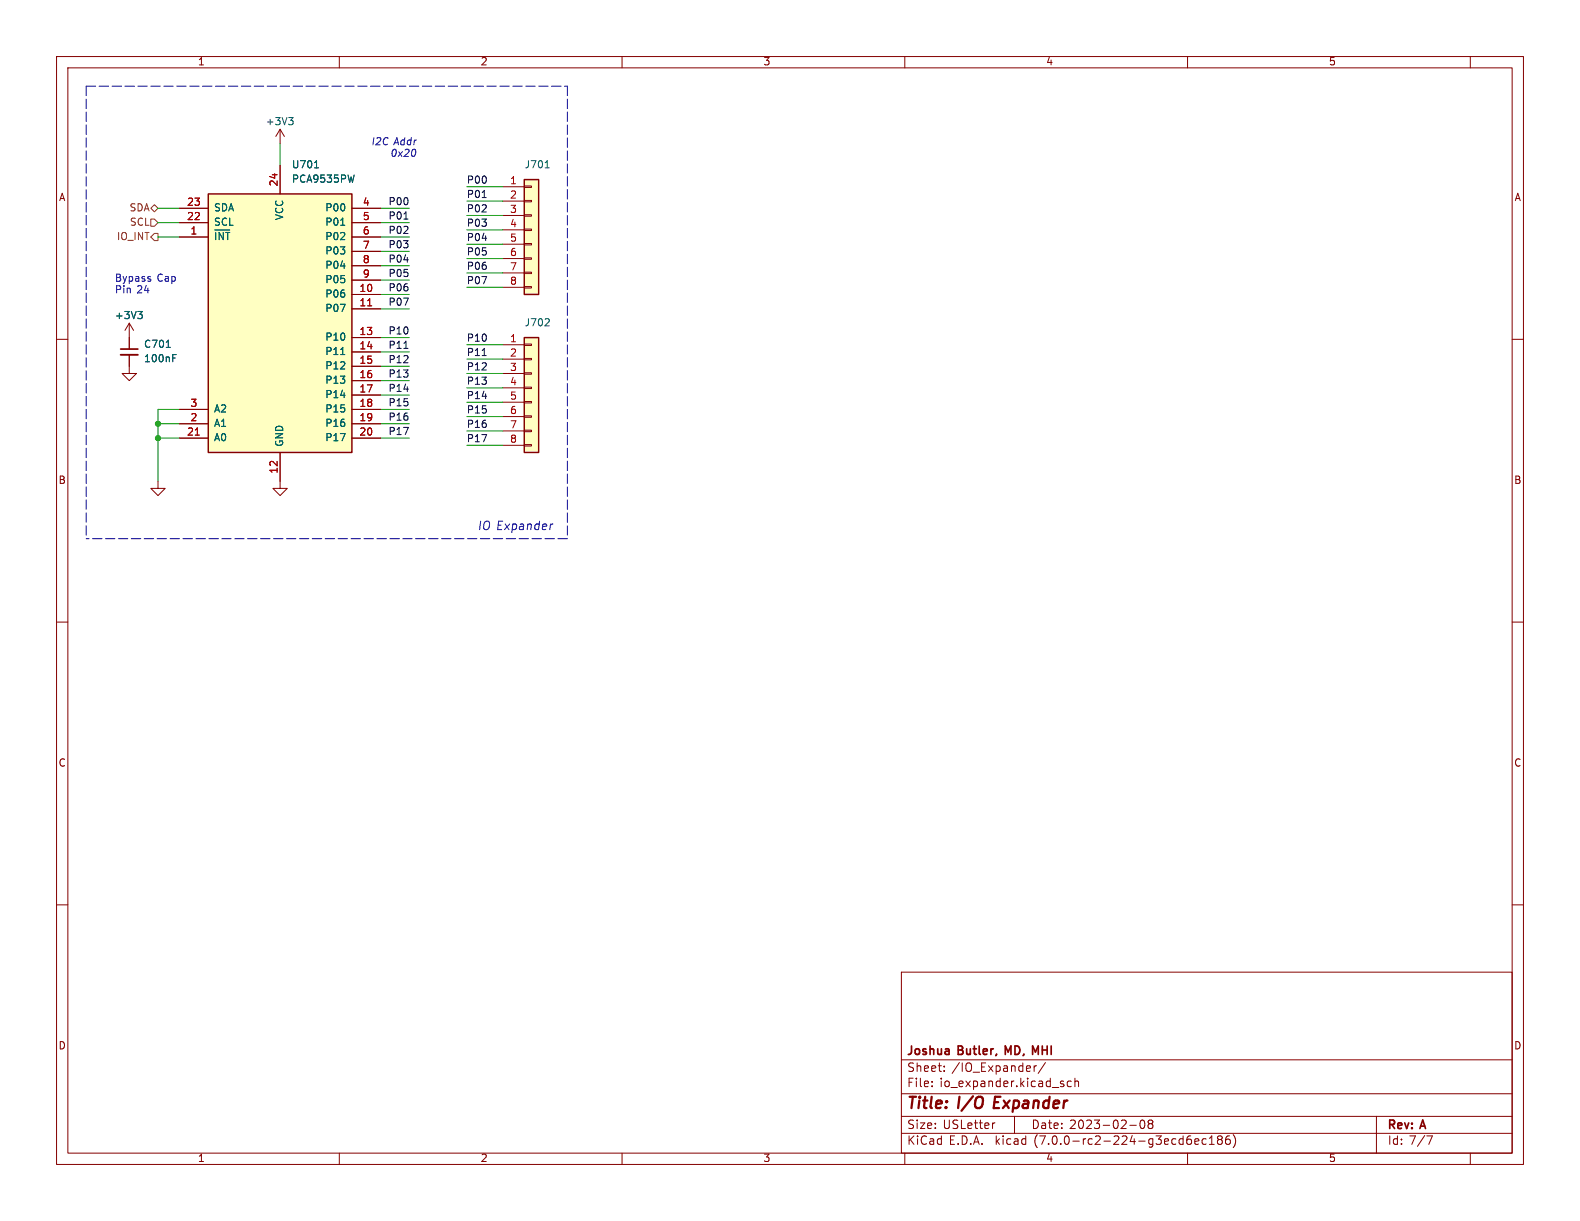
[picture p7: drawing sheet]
<svg xmlns="http://www.w3.org/2000/svg" width="279mm" height="216mm" viewBox="0 0 279 216" stroke-linecap="round" stroke-linejoin="round" font-family="sans-serif">
<g fill="none" stroke="#840000" stroke-width=".18">
<path d="M10 10h259.4v195.9h-259.4zM12 12h255.4v191.9h-255.4zM60 10v2M110 10v2M160 10v2M210 10v2M260 10v2M31.7 39.4h5.1M31.7 36.8h5.1M49.5 22.9v2.5M49.5 29.2v5.1M49.5 22.9l-.7 1.2"/>
<path d="M49.5 22.9l.8 1.2M62.2 39.4h5.1M62.2 36.8h5.1M88.9 33h3.8M88.9 35.6h3.8M88.9 38.1h3.8M92.7 38h1.3v.2h-1.3zM92.7 35.4h1.3v.3h-1.3zM92.7 32.9h1.3v.2h-1.3zM10 60h2M22.9 57.2v4.5M22.9 57.2l-.8 1.2"/>
<path d="M22.9 57.2l.7 1.2M31.7 41.9h5.1M62.2 41.9h5.1M62.2 52.1h5.1M62.2 54.6h5.1M62.2 59.7h5.1M62.2 44.5h5.1M62.2 47h5.1M62.2 49.5h5.1M88.9 40.6h3.8M88.9 43.2h3.8M88.9 45.7h3.8"/>
<path d="M88.9 48.3h3.8M88.9 50.8h3.8M92.7 50.7h1.3v.2h-1.3zM92.7 48.1h1.3v.3h-1.3zM92.7 45.6h1.3v.2h-1.3zM92.7 43.1h1.3v.2h-1.3zM92.7 40.5h1.3v.3h-1.3zM267.4 60h2M22.9 62.7v3.3h1.2l-1.2 1.3-1.3-1.3h1.3M31.7 72.4h5.1M31.7 74.9h5.1M31.7 77.5h5.1"/>
<path d="M62.2 62.2h5.1M62.2 64.8h5.1M62.2 67.3h5.1M62.2 69.9h5.1M62.2 72.4h5.1M62.2 74.9h5.1M62.2 77.5h5.1M88.9 61h3.8M88.9 63.5h3.8M88.9 66h3.8M88.9 68.6h3.8M88.9 71.1h3.8"/>
<path d="M88.9 73.7h3.8M88.9 76.2h3.8M88.9 78.7h3.8M92.7 78.6h1.3v.3h-1.3zM92.7 76.1h1.3v.2h-1.3zM92.7 73.5h1.3v.3h-1.3zM92.7 71h1.3v.2h-1.3zM92.7 68.5h1.3v.2h-1.3zM92.7 65.9h1.3v.3h-1.3zM92.7 63.4h1.3v.2h-1.3zM92.7 60.8h1.3v.3h-1.3zM27.9 85.1v1.3h1.3l-1.3 1.2-1.2-1.2h1.2"/>
<path d="M49.5 80v6.4h1.3l-1.3 1.2-1.2-1.2h1.2M10 110h2M267.4 110h2M10 160h2M267.4 160h2M159.4 171.9h108v32h-108zM159.4 197.4h108M159.4 193.4h108M159.4 187.4h108M164.8 192v.2M164.8 191.2v.2M167 189.3v.2"/>
<path d="M167 188.5v.2M175.9 198.6h-.2M179.4 197.4v3M182.9 188.5v1M183.3 188.5h-.3l-.1 .2M184.9 187.9l-1.3 1.9M188.1 191.7v.4M189.4 191.2h-.4l-.3 .2v.5l.2 .2h.5M190.1 191.3l.2-.1h.4v1M190.1 190.7v1.5M199.8 199h1.1M201.8 198.1h.1a.81 .81 0 0 1 .6 .6 .81 .81 0 0 1-.3 .8l-.1 .1a.81 .81 0 0 1-.6-.7 .81 .81 0 0 1 .3-.8z"/>
<path d="M203.3 198.7l-.3-.3 .3-.3h.3l.3 .2-.3 .4M203.3 198.7l-.3 .3 .1 .4 .2 .2h.3l.3-.3-.1-.5-.2-.1M203.3 198.7h.3M243.4 197.4v6.5M60 203.9v2M110 203.9v2M159.4 200.4h108M160 203.9v2M210 203.9v2M210.6 201.5l.1 .2-.1 .6M211.3 201.9l.7-.2-.1-.3h-.4l-.2 .2 .1 .7h.5M213.3 201.4h-.4l-.3 .2v.5l.1 .2h.6"/>
<path d="M213.9 202.4h.8M213.9 201.3l.4-.4v1.5M215.6 201.5l-.3 .3 .1 .4 .2 .2h.3l.2-.3v-.3l-.2-.3M215.6 201.5l-.3-.3 .3-.3h.3l.2 .2-.2 .4M215.6 201.5h.3M217.4 200.9a.59 .59 0 0 0-.7 .6v.6l.2 .2 .4 .1 .2-.2 .1-.5-.2-.2-.4-.1-.3 .3M218.1 200.6a1.72 1.72 0 0 1 0 2.3M253.3 200.9l-.6 1.5M260 203.9v2"/>
</g>
<g fill="#ffffc2" stroke="#ffffc2" stroke-width=".18">
<path d="M36.8 34.3h25.4v45.7h-25.4z"/>
<path d="M92.7 59.7h2.5v20.3h-2.5z"/>
<path d="M92.7 31.8h2.5v20.3h-2.5z"/>
</g>
<path d="M36.8 34.3h25.4v45.7h-25.4zM92.7 31.8h2.5v20.3h-2.5zM92.7 59.7h2.5v20.3h-2.5z" fill="none" stroke="#840000" stroke-width=".25"/>
<g fill="none" stroke="#006464" stroke-width=".18">
<path d="M51 20.8h.8l-.4 .5M51.6 21.3l.2 .2v.3l-.2 .3M55.6 29.7h.7M60.2 39.8h.8M62.6 30.9l-.3 1.3M96.4 29.7h.7M24.4 55.1h.8l-.5 .5M24.9 55.6l.3 .2v.3l-.3 .2M38.1 41.1v1.3M39.5 41.1v1.3l-.7-1.3v1.3M39.9 41.1h.7M40.3 41.1v1.3"/>
<path d="M96.3 57.6h.8M97.1 56.5v.4M29.4 61.4h.7M30.6 62.7h.6M60.2 62.7h.8"/>
</g>
<path d="M65 54.1h.7M34.5 76.9h.8" fill="none" stroke="#a90000" stroke-width=".18"/>
<path d="M21.3 62.7h3.1" fill="none" stroke="#840000" stroke-width=".33"/>
<path d="M21.3 61.7h3.1" fill="none" stroke="#840000" stroke-width=".3"/>
<path d="M26.7 38.7h.6l.6 .7-.6 .6h-.6zM26.7 36.8l.6-.6 .6 .6-.6 .7zM26.7 41.9l.6-.6h.6v1.2h-.6z" fill="none" stroke="#725600" stroke-width=".18"/>
<path d="M71.4 38.7h.7M85.3 34.9h.7M71.4 61.6h.7M85.3 62.9h.7" fill="none" stroke="#0f0f0f" stroke-width=".18"/>
<path d="M73.4 26.5l.1 .4-.1 .5M97.8 92.7h-.3" fill="none" stroke="#0000c2" stroke-width=".18"/>
<path d="M15.2 15.2h85.1M15.2 15.2v80.1M100.3 15.2v80.1M100.3 95.3h-85.1" fill="none" stroke="#0000c2" stroke-width=".18" stroke-dasharray="1.7 .6"/>
<g fill="none" stroke="#009600" stroke-width=".18">
<path d="M27.9 36.8h3.8M27.9 39.4h3.8M49.5 25.4v3.8M67.3 36.8h5.1M67.3 39.4h5.1M82.5 35.6h6.4M82.5 33h6.4M82.5 38.1h6.4M27.9 41.9h3.8M67.3 54.6h5.1M67.3 59.7h5.1M67.3 41.9h5.1"/>
<path d="M67.3 49.5h5.1M67.3 52.1h5.1M67.3 44.5h5.1M67.3 47h5.1M82.5 48.3h6.4M82.5 45.7h6.4M82.5 50.8h6.4M82.5 43.2h6.4M82.5 40.6h6.4M27.9 74.9h3.8M27.9 77.5h3.8M31.7 72.4h-3.8v12.7"/>
<path d="M67.3 72.4h5.1M67.3 74.9h5.1M67.3 62.2h5.1M67.3 77.5h5.1M67.3 64.8h5.1M67.3 67.3h5.1M67.3 69.9h5.1M82.5 68.6h6.4M82.5 78.7h6.4M82.5 61h6.4M82.5 63.5h6.4M82.5 66h6.4"/>
<path d="M82.5 73.7h6.4M82.5 71.1h6.4M82.5 76.2h6.4"/>
</g>
<g fill="#009600" stroke="#009600" stroke-width=".18">
<circle cx="27.9" cy="74.9" r=".46"/>
<circle cx="27.9" cy="77.5" r=".46"/>
</g>
<g font-size="2.8" fill="#840000">
<text x="160.4" y="196.7">Title:</text>
<text x="169.5" y="196.7">I/O</text>
<text x="176.4" y="196.7">Expander</text>
</g>
<text font-size="2.1" fill="#0000c2" x="84.4" y="94">IO Expander</text>
<g font-size="2.1" fill="#840000">
<text x="160.4" y="189.8">Sheet:</text>
<text x="160.4" y="187">Joshua</text>
<text x="168.3" y="189.8">/IO_Expander/</text>
<text x="169.5" y="187">Butler,</text>
<text x="178.3" y="187">MD, MHI</text>
<text x="160.4" y="192.5">File:</text>
<text x="166.2" y="192.5">io_expander.kicad_sch</text>
<text x="160.4" y="202.7">KiCad</text>
<text x="160.4" y="199.9">Size:</text>
<text x="166.7" y="199.9">USLetter</text>
<text x="167.8" y="202.7">E.D.A.</text>
<text x="176.1" y="202.7">kicad</text>
<text x="182.4" y="199.9">Date:</text>
<text x="183" y="202.7">(7.0.0-rc2-224-g3ecd6ec186)</text>
<text x="189.1" y="199.9">2023-02-08</text>
<text x="245.4" y="200.1">Rev:</text>
<text x="245.4" y="202.7">Id: 7/7</text>
<text x="251.4" y="200.1">A</text>
</g>
<g font-size="1.8" fill="#840000">
<text x="35" y="11.8">1</text>
<text x="85" y="11.8">2</text>
<text x="135" y="11.8">3</text>
<text x="185" y="11.8">4</text>
<text x="235" y="11.8">5</text>
<text x="10.4" y="35.8">A</text>
<text x="267.8" y="35.8">A</text>
<text x="10.3" y="85.8">B</text>
<text x="267.7" y="85.8">B</text>
<text x="10.3" y="135.8">C</text>
<text x="267.7" y="135.8">C</text>
<text x="10.3" y="185.8">D</text>
<text x="267.7" y="185.8">D</text>
<text x="35" y="205.7">1</text>
<text x="85" y="205.7">2</text>
<text x="135" y="205.7">3</text>
<text x="185" y="205.7">4</text>
<text x="235" y="205.7">5</text>
</g>
<g font-size="1.8" fill="#006464">
<text x="46.9" y="22.4">+3V3</text>
<text x="51.6" y="30">U701</text>
<text x="51.6" y="32.6">PCA9535PW</text>
<text x="92.7" y="30">J701</text>
<text x="37.8" y="40.2">SCL</text>
<text x="37.8" y="37.7">SDA</text>
<text x="50.4" y="39.1" transform="rotate(-90 50.4 39.1)">VCC</text>
<text x="57.4" y="37.7">P00</text>
<text x="57.4" y="40.2">P01</text>
<text x="57.4" y="42.7">P02</text>
<text x="57.4" y="45.3">P03</text>
<text x="57.4" y="47.8">P04</text>
<text x="57.4" y="52.9">P06</text>
<text x="57.4" y="50.4">P05</text>
<text x="20.3" y="56.7">+3V3</text>
<text x="57.4" y="55.4">P07</text>
<text x="92.7" y="58">J702</text>
<text x="25.4" y="61.8">C701</text>
<text x="25.4" y="64.3">100nF</text>
<text x="57.4" y="60.5">P10</text>
<text x="57.4" y="63.1">P11</text>
<text x="57.4" y="65.6">P12</text>
<text x="57.4" y="68.1">P13</text>
<text x="57.4" y="70.7">P14</text>
<text x="37.8" y="75.8">A1</text>
<text x="37.8" y="73.2">A2</text>
<text x="57.4" y="73.2">P15</text>
<text x="57.4" y="75.8">P16</text>
<text x="37.8" y="78.3">A0</text>
<text x="50.4" y="79" transform="rotate(-90 50.4 79)">GND</text>
<text x="57.4" y="78.3">P17</text>
</g>
<g font-size="1.8" fill="#0000c2">
<text x="65.5" y="25.9">I2C Addr</text>
<text x="68.9" y="27.9">0x20</text>
<text x="20.3" y="50">Bypass</text>
<text x="20.3" y="52.1">Pin</text>
<text x="24.2" y="52.1">24</text>
<text x="27.8" y="50">Cap</text>
</g>
<g font-size="1.8" fill="#a90000">
<text x="49.3" y="33" transform="rotate(-90 49.3 33)">24</text>
<text x="90.1" y="32.8">1</text>
<text x="90.1" y="35.3">2</text>
<text x="33" y="39.1">22</text>
<text x="33" y="36.6">23</text>
<text x="33.6" y="41.7">1</text>
<text x="64.1" y="36.6">4</text>
<text x="64.1" y="39.1">5</text>
<text x="64.1" y="41.7">6</text>
<text x="90.1" y="37.8">3</text>
<text x="90.1" y="40.4">4</text>
<text x="64.1" y="44.2">7</text>
<text x="64.1" y="46.7">8</text>
<text x="90.1" y="42.9">5</text>
<text x="90.1" y="45.5">6</text>
<text x="63.5" y="51.8">10</text>
<text x="64.1" y="49.3">9</text>
<text x="90.1" y="48">7</text>
<text x="90.1" y="50.5">8</text>
<text x="63.5" y="54.4">11</text>
<text x="63.5" y="59.4">13</text>
<text x="63.5" y="62">14</text>
<text x="63.5" y="64.5">15</text>
<text x="90.1" y="60.7">1</text>
<text x="90.1" y="63.2">2</text>
<text x="90.1" y="65.8">3</text>
<text x="63.5" y="67.1">16</text>
<text x="63.5" y="69.6">17</text>
<text x="90.1" y="68.3">4</text>
<text x="90.1" y="70.9">5</text>
<text x="33" y="77.2">21</text>
<text x="33.6" y="74.7">2</text>
<text x="33.6" y="72.1">3</text>
<text x="63.5" y="72.1">18</text>
<text x="63.5" y="74.7">19</text>
<text x="63.5" y="77.2">20</text>
<text x="90.1" y="73.4">6</text>
<text x="90.1" y="75.9">7</text>
<text x="49.3" y="83.8" transform="rotate(-90 49.3 83.8)">12</text>
<text x="90.1" y="78.5">8</text>
</g>
<g font-size="1.8" fill="#0f0f0f">
<text x="82.5" y="32.7">P00</text>
<text x="82.5" y="35.2">P01</text>
<text x="68.6" y="41.6">P02</text>
<text x="68.6" y="36.5">P00</text>
<text x="68.6" y="39">P01</text>
<text x="82.5" y="40.3">P03</text>
<text x="82.5" y="37.8">P02</text>
<text x="68.6" y="46.6">P04</text>
<text x="68.6" y="44.1">P03</text>
<text x="82.5" y="45.4">P05</text>
<text x="82.5" y="47.9">P06</text>
<text x="82.5" y="42.8">P04</text>
<text x="68.6" y="51.7">P06</text>
<text x="68.6" y="49.2">P05</text>
<text x="82.5" y="50.5">P07</text>
<text x="68.6" y="54.3">P07</text>
<text x="68.6" y="59.3">P10</text>
<text x="68.6" y="64.4">P12</text>
<text x="68.6" y="61.9">P11</text>
<text x="82.5" y="63.2">P11</text>
<text x="82.5" y="65.7">P12</text>
<text x="82.5" y="60.6">P10</text>
<text x="68.6" y="69.5">P14</text>
<text x="68.6" y="67">P13</text>
<text x="82.5" y="68.2">P13</text>
<text x="82.5" y="70.8">P14</text>
<text x="68.6" y="74.6">P16</text>
<text x="68.6" y="77.1">P17</text>
<text x="68.6" y="72">P15</text>
<text x="82.5" y="75.9">P16</text>
<text x="82.5" y="73.3">P15</text>
<text x="82.5" y="78.4">P17</text>
</g>
<g font-size="1.8" fill="#725600">
<text x="22.8" y="37.7">SDA</text>
<text x="22.8" y="40.2">SCL</text>
<text x="20.5" y="42.7">IO_INT</text>
</g>
</svg>
